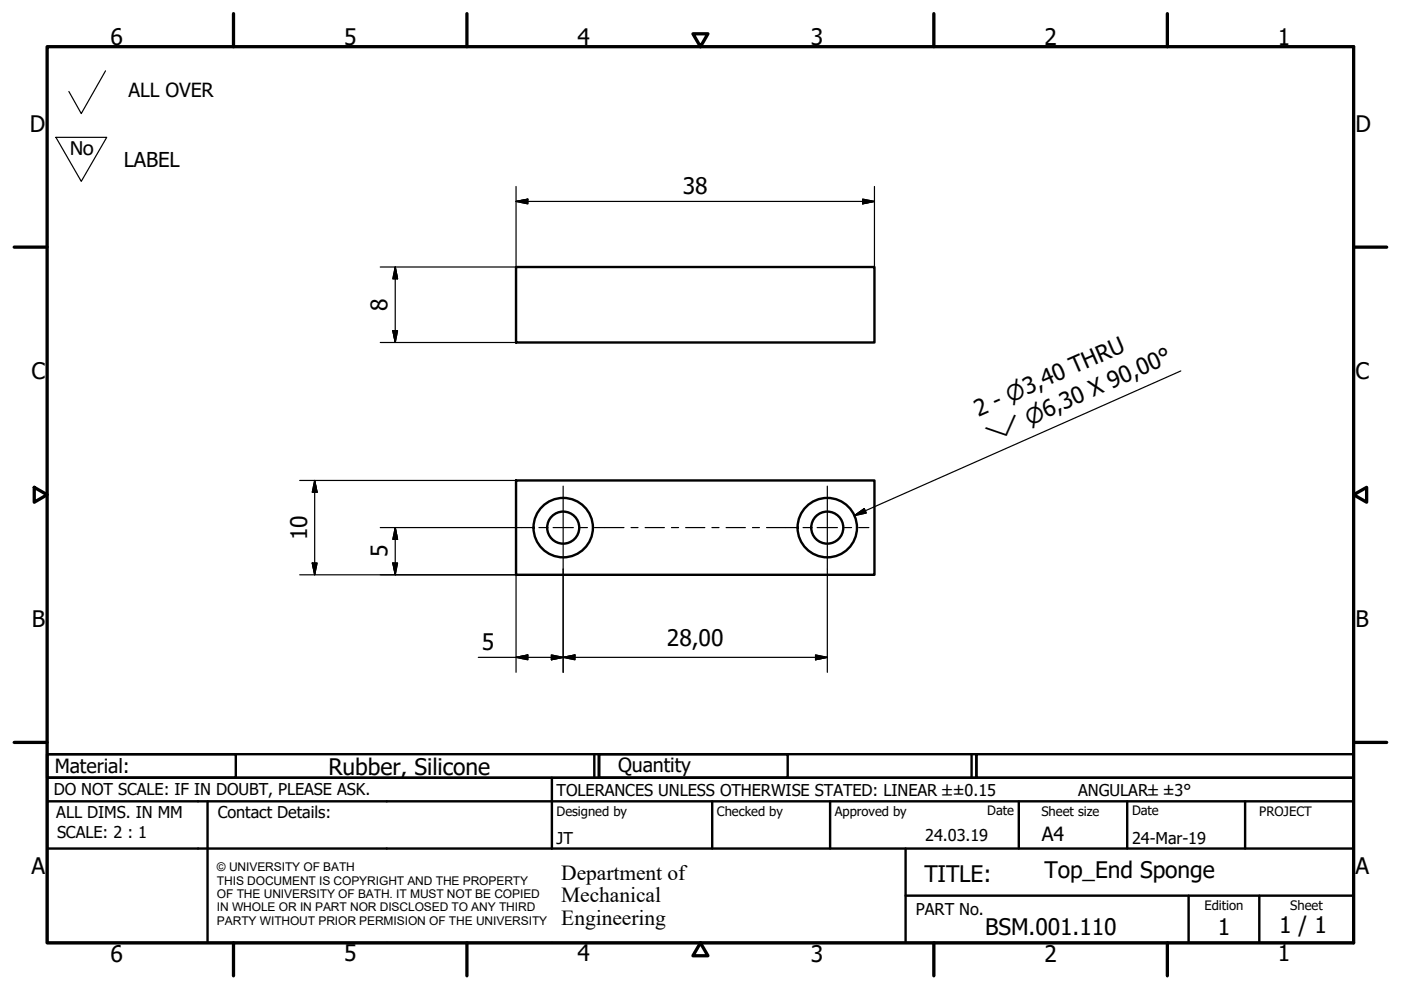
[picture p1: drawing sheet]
<svg xmlns="http://www.w3.org/2000/svg" width="297mm" height="210mm" viewBox="0 0 297 210" stroke-linecap="round" stroke-linejoin="round" font-family="sans-serif">
<!-- layer: Visible (ISO) -->
<g fill="none" stroke="#000" stroke-width=".51">
<path d="M109.4 56.6h76v16h-76zM109.4 101.9h76v20h-76z"/>
<circle cx="119.4" cy="111.9" r="3.4"/>
<circle cx="119.4" cy="111.9" r="6.3"/>
<circle cx="175.4" cy="111.9" r="3.4"/>
<circle cx="175.4" cy="111.9" r="6.3"/>
</g>
<!-- layer: Border (ISO) -->
<g fill="none" stroke="#000" stroke-width=".7">
<path d="M10 9.9h277v190h-277zM49.5 2.9v7M99 2.9v7M146.9 7.2h3.2l-1.6 2.7zM198 2.9v7M247.5 2.9v7M3 52.4h7M287 52.4h7M7.3 103.3l2.7 1.6-2.7 1.6zM287 104.9l2.8-1.6v3.2zM3 157.4h7M287 157.4h7"/>
<path d="M49.5 199.9v7M99 199.9v7M148.5 199.9l1.6 2.7h-3.2zM198 199.9v7M247.5 199.9v7"/>
</g>
<!-- layer: Title (ISO) -->
<g fill="none" stroke="#000" stroke-width=".51">
<path d="M10 159.9h40v5h-40zM10 159.9h117v5h-117zM126 159.9v5M127 159.9h40v5h-40zM127 159.9h80v5h-80zM206 159.9v5M207 159.9h80v5h-80zM10 169.9v-5h277v5M10 169.9h277v30h-277zM10 179.9h277M44 169.9v30M117 164.9v15"/>
<path d="M151 169.9v10M176 169.9v10M192 179.9v20M216 169.9v10M239 169.9v10M264 169.9v10M192 189.9h95M252 189.9v10M267 189.9v10"/>
</g>
<!-- layer: Sketch Geometry (ISO) -->
<path d="M22.4 15l-5.2 9.1-2.6-4.7M11.9 29.1h10.7l-5.4 9.4z" fill="none" stroke="#000" stroke-width=".25"/>
<!-- layer: Center Mark (ISO) -->
<path d="M119.4 103.1v17.6M175.4 103.1v17.6" fill="none" stroke="#000" stroke-width=".25"/>
<!-- layer: Centerline (ISO) -->
<g fill="none" stroke="#000" stroke-width=".25">
<path d="M110.6 111.9h2.2M114.3 111.9h1.5M117.3 111.9h4.3M123.1 111.9h1.4M126 111.9h6.3M133.8 111.9h1.5M136.8 111.9h4.1M142.4 111.9h1.5M145.4 111.9h4M150.9 111.9h1.5M153.9 111.9h4.1M159.5 111.9h1.5"/>
<path d="M162.5 111.9h6.3M170.3 111.9h1.4M173.2 111.9h4.3M179 111.9h1.6M182.1 111.9h2.1"/>
</g>
<!-- layer: Symbol (ISO) -->
<path d="M250.4 78.6l-69.2 30.7M181.2 109.3l2-1.5 .5 1z" fill="none" stroke="#000" stroke-width=".25"/>
<path d="M181.2 109.3l2-1.5zM181.2 109.3l2-1.5 .5 1z" fill="#000" stroke="#000" stroke-width=".25"/>
<!-- layer: Dimension (ISO) -->
<g fill="none" stroke="#000" stroke-width=".25">
<path d="M109.4 39.5v17.1h-28.8M185.4 39.5v17.1M83.8 56.6l.5 2.5h-1zM83.8 56.6v16M109.4 42.7l2.5-.5v1zM109.4 42.7h76M182.9 42.2l2.5 .5-2.5 .5zM80.6 72.6h28.8M83.3 70.1h1l-.5 2.5zM63.5 101.9h45.9M66.2 119.4h1l-.5 2.5zM66.7 101.9l.5 2.5h-1z"/>
<path d="M66.7 101.9v20M80.6 111.9h30M83.3 119.4h1l-.5 2.5zM83.8 111.9l.5 2.5h-1zM83.8 111.9v10M63.5 121.9h45.9v20.7M101.4 139.4h74M109.4 139.4l2.5-.5v1zM116.9 138.9l2.5 .5-2.5 .5zM119.4 139.4l2.5-.5v1zM119.4 120.7v21.9M172.9 138.9l2.5 .5-2.5 .5z"/>
<path d="M175.4 120.7v21.9"/>
</g>
<g fill="#000" stroke="#000" stroke-width=".25">
<path d="M83.8 56.6l.5 2.5zM83.8 56.6l.5 2.5h-1zM109.4 42.7l2.5-.5zM109.4 42.7l2.5-.5v1zM182.9 43.2l2.5-.5zM182.9 42.2l2.5 .5-2.5 .5zM83.3 70.1l.5 2.5zM83.3 70.1h1l-.5 2.5zM66.2 119.4l.5 2.5zM66.2 119.4h1l-.5 2.5zM66.7 101.9l.5 2.5zM66.7 101.9l.5 2.5h-1z"/>
<path d="M83.3 119.4l.5 2.5zM83.3 119.4h1l-.5 2.5zM83.8 111.9l.5 2.5zM83.8 111.9l.5 2.5h-1zM109.4 139.4l2.5-.5zM109.4 139.4l2.5-.5v1zM116.9 139.9l2.5-.5zM116.9 138.9l2.5 .5-2.5 .5zM119.4 139.4l2.5-.5zM119.4 139.4l2.5-.5v1zM172.9 139.9l2.5-.5zM172.9 138.9l2.5 .5-2.5 .5z"/>
</g>
<g font-size="4.8">
<text x="23.4" y="9.5">6</text>
<text x="72.9" y="9.5">5</text>
<text x="122.4" y="9.5">4</text>
<text x="171.9" y="9.5">3</text>
<text x="221.4" y="9.5">2</text>
<text x="270.9" y="9.5">1</text>
<text x="6.3" y="27.9">D</text>
<text x="287.4" y="27.9">D</text>
<text x="144.8" y="41.1">38</text>
<text x="82.2" y="65.9" transform="rotate(-90 82.2 65.9)">8</text>
<text x="6.7" y="80.4">C</text>
<text x="287.4" y="80.4">C</text>
<text x="207.5" y="88.3" transform="rotate(-24 207.5 88.3)">2 - ⌀3,40 THRU</text>
<text x="65.1" y="114.5" transform="rotate(-90 65.1 114.5)">10</text>
<text x="82.2" y="118.2" transform="rotate(-90 82.2 118.2)">5</text>
<text x="6.8" y="132.9">B</text>
<text x="102.2" y="137.8">5</text>
<text x="141.4" y="137">28,00</text>
<text x="287.4" y="132.9">B</text>
<text x="69.7" y="164.2">Rubber, Silicone</text>
<text x="6.7" y="185.4">A</text>
<text x="287.4" y="185.4">A</text>
<text x="196" y="187">TITLE:</text>
<text x="221.5" y="186.2">Top_End Sponge</text>
<text x="271.2" y="197.9">1 / 1</text>
<text x="23.4" y="203.9">6</text>
<text x="72.9" y="203.8">5</text>
<text x="122.4" y="203.8">4</text>
<text x="171.9" y="203.9">3</text>
<text x="208.9" y="198.2">BSM.001.110</text>
<text x="221.4" y="203.9">2</text>
<text x="258.2" y="198.2">1</text>
<text x="270.9" y="203.8">1</text>
</g>
<text font-size="4.7" x="14.8" y="32.9">No</text>
<g font-size="4.6">
<text x="209.9" y="94" transform="rotate(-24 209.9 94)">⌵</text>
<text x="218.2" y="90.2" transform="rotate(-24 218.2 90.2)">⌀6,30 X 90,00°</text>
<text x="119" y="186.5">Department of</text>
<text x="119" y="191.3">Mechanical</text>
<text x="119" y="196">Engineering</text>
</g>
<text font-size="4.3" x="26.2" y="35.4">LABEL</text>
<g font-size="4.1">
<text x="27.2" y="20.5">ALL OVER</text>
<text x="11.6" y="163.9">Material:</text>
<text x="131" y="163.7">Quantity</text>
<text x="220.9" y="178.4">A4</text>
</g>
<g font-size="3.5">
<text x="11.4" y="168.5">DO NOT SCALE: IF IN DOUBT, PLEASE ASK.</text>
<text x="11.9" y="173.5">ALL DIMS. IN MM</text>
<text x="46.2" y="173.5">Contact Details:</text>
<text x="118" y="168.8">TOLERANCES UNLESS OTHERWISE STATED: LINEAR ±±0.15</text>
<text x="228.6" y="168.8">ANGULAR±±3°</text>
<text x="12.1" y="177.6">SCALE: 2 : 1</text>
<text x="118" y="178.9">JT</text>
<text x="196.2" y="178.3">24.03.19</text>
<text x="240" y="178.9">24-Mar-19</text>
<text x="194.2" y="194.1">PART No.</text>
</g>
<g font-size="2.8">
<text x="118" y="173">Designed by</text>
<text x="152" y="173">Checked by</text>
<text x="177" y="173">Approved by</text>
<text x="209.3" y="172.9">Date</text>
<text x="220.8" y="173">Sheet size</text>
<text x="240" y="172.9">Date</text>
<text x="267" y="172.9">PROJECT</text>
<text x="255.4" y="193">Edition</text>
<text x="273.6" y="193">Sheet</text>
</g>
<g font-size="2.5">
<text x="46" y="184.7">© UNIVERSITY OF BATH</text>
<text x="46" y="187.6">THIS DOCUMENT IS COPYRIGHT AND THE PROPERTY</text>
<text x="46" y="190.4">OF THE UNIVERSITY OF BATH. IT MUST NOT BE COPIED</text>
<text x="46" y="193.2">IN WHOLE OR IN PART NOR DISCLOSED TO ANY THIRD</text>
<text x="46" y="196.1">PARTY WITHOUT PRIOR PERMISION OF THE UNIVERSITY</text>
</g>
</svg>
